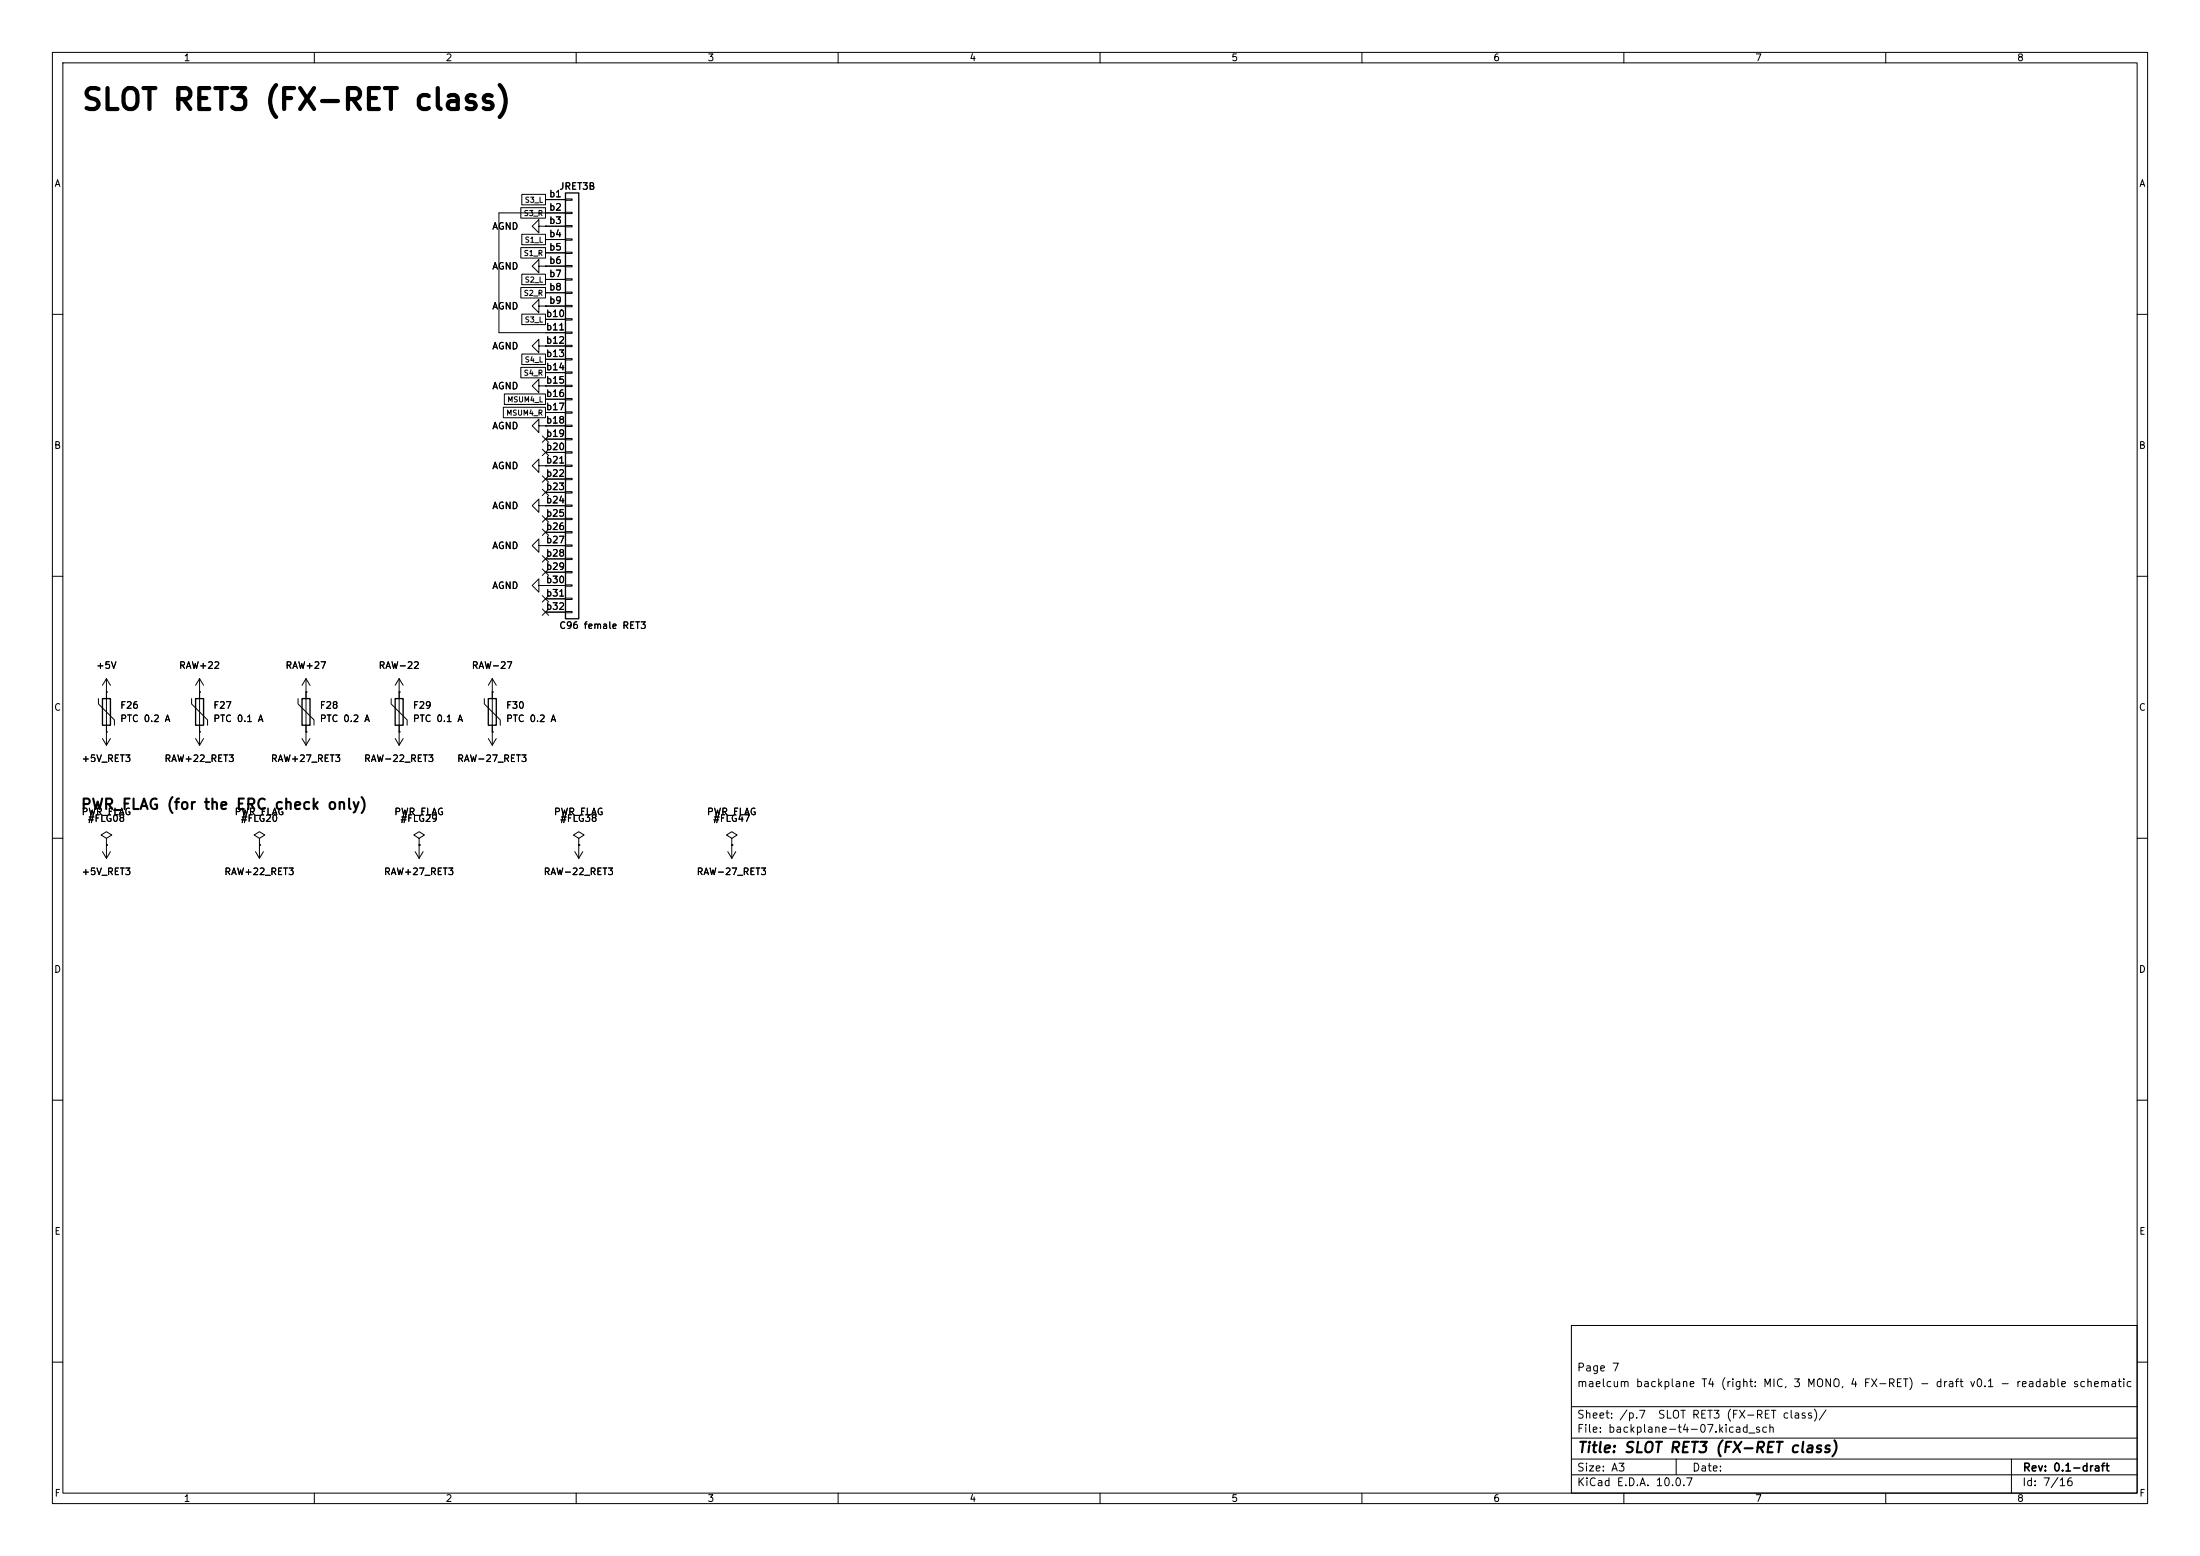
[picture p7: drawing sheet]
<svg xmlns="http://www.w3.org/2000/svg" width="420mm" height="297mm" viewBox="0 0 420 297" stroke-linecap="round" stroke-linejoin="round" font-family="sans-serif">
<g fill="none" stroke="#000" stroke-width=".19">
<path d="M10 10h400v277h-400zM12 12h396v273h-396zM60 10v2M110 10v2M160 10v2M210 10v2M260 10v2M310 10v2M360 10v2M99.4 39.6h4.7v2h-4.7zM99.6 37.1h4.5v2h-4.5zM104.1 38.1h3.8"/>
<path d="M107.9 38h1.3v.2h-1.3zM99.4 54.9h4.7v2h-4.7zM99.4 47.3h4.7v2h-4.7zM99.6 60h4.5v2h-4.5zM99.6 44.7h4.5v2h-4.5zM99.6 52.3h4.5v2h-4.5zM102.9 43.2v-1.3l-1.3 1.3 1.3 1.3v-1.3h1.2M102.9 50.8v-1.3l-1.3 1.3 1.3 1.3v-1.3h1.2M102.9 58.4v-1.2l-1.3 1.2 1.3 1.3v-1.3h1.2M104.1 43.2h.1M104.1 50.8h.1M104.1 58.4h.1"/>
<path d="M104.1 43.2h3.8M104.1 45.7h3.8M104.1 48.3h3.8M104.1 50.8h3.8M104.1 53.3h3.8M104.1 55.9h3.8M104.1 58.4h3.8M107.9 40.5h1.3v.3h-1.3zM107.9 43.1h1.3v.2h-1.3zM107.9 45.6h1.3v.2h-1.3zM107.9 48.1h1.3v.3h-1.3zM107.9 50.7h1.3v.2h-1.3z"/>
<path d="M107.9 53.2h1.3v.3h-1.3zM107.9 55.8h1.3v.2h-1.3zM107.9 58.3h1.3v.2h-1.3zM107.9 40.6h-12.7v22.9h12.7M10 60h2M96.1 77.7h8v2h-8zM96.3 75.2h7.8v2h-7.8zM99.4 70.1h4.7v2h-4.7zM99.6 67.6h4.5v2h-4.5zM102.9 66v-1.2l-1.3 1.2 1.3 1.3v-1.3h1.2M102.9 73.7v-1.3l-1.3 1.3 1.3 1.2v-1.2h1.2M104.1 66h.1"/>
<path d="M104.1 73.7h.1M104.1 61h3.8M104.1 66h3.8M104.1 68.6h3.8M104.1 71.1h3.8M104.1 73.7h3.8M104.1 76.2h3.8M104.1 78.7h3.8M107.9 60.8h1.3v.3h-1.3zM107.9 63.4h1.3v.2h-1.3zM107.9 65.9h1.3v.3h-1.3zM107.9 68.5h1.3v.2h-1.3z"/>
<path d="M107.9 71h1.3v.2h-1.3zM107.9 73.5h1.3v.3h-1.3zM107.9 76.1h1.3v.2h-1.3zM107.9 78.6h1.3v.3h-1.3zM408 60h2M102.9 88.9v-1.3l-1.3 1.3 1.3 1.3v-1.3h1.2M102.9 96.5v-1.2l-1.3 1.2 1.3 1.3v-1.3h1.2M102.9 81.3v-1.3l-1.3 1.3 1.3 1.3v-1.3h1.2M103.5 98.5l1.2 1.2M103.5 83.2l1.2 1.2M103.5 85.8l1.2 1.2M103.5 93.4l1.2 1.2"/>
<path d="M103.5 90.8l1.2 1.2M104.1 88.9h.1M104.1 96.5h.1M104.1 81.3h.1M104.1 81.3h3.8M104.1 83.8h3.8M104.1 86.4h3.8M104.1 88.9h3.8M104.1 91.4h3.8M104.1 94h3.8M104.1 96.5h3.8M104.1 99.1h3.8"/>
<path d="M104.7 98.5l-1.2 1.2M104.7 83.2l-1.2 1.2M104.7 85.8l-1.2 1.2M104.7 93.4l-1.2 1.2M104.7 90.8l-1.2 1.2M107.9 81.2h1.3v.2h-1.3zM107.9 83.7h1.3v.2h-1.3zM107.9 86.2h1.3v.3h-1.3zM107.9 88.8h1.3v.2h-1.3zM107.9 91.3h1.3v.3h-1.3zM107.9 93.9h1.3v.2h-1.3zM107.9 96.4h1.3v.2h-1.3z"/>
<path d="M107.9 98.9h1.3v.3h-1.3zM10 110h2M102.9 111.8v-1.3l-1.3 1.3 1.3 1.2v-1.2h1.2M102.9 104.1v-1.2l-1.3 1.2 1.3 1.3v-1.3h1.2M103.5 116.2l1.2 1.2M103.5 101l1.2 1.2M103.5 108.6l1.2 1.2M103.5 106.1l1.2 1.2M103.5 113.7l1.2 1.2M104.1 111.8h.1M104.1 104.1h.1M104.1 101.6h3.8"/>
<path d="M104.1 104.1h3.8M104.1 106.7h3.8M104.1 109.2h3.8M104.1 111.8h3.8M104.1 114.3h3.8M104.1 116.8h3.8M104.7 116.2l-1.2 1.2M104.7 101l-1.2 1.2M104.7 108.6l-1.2 1.2M104.7 106.1l-1.2 1.2M104.7 113.7l-1.2 1.2M107.9 101.5h1.3v.2h-1.3z"/>
<path d="M107.9 104h1.3v.3h-1.3zM107.9 106.6h1.3v.2h-1.3zM107.9 109.1h1.3v.2h-1.3zM107.9 111.6h1.3v.3h-1.3zM107.9 114.2h1.3v.2h-1.3zM107.9 116.7h1.3v.3h-1.3zM408 110h2M18.8 133.4v1l3 3v1M20.3 139.7h.1M20.3 132.1h.1M20.3 129.5v12.7M20.3 129.5l-.7 1.3"/>
<path d="M20.3 129.5l.8 1.3M36.6 133.4v1l3 3v1M38.1 132.1h.1M38.1 139.7h.1M38.1 129.5v12.7M38.1 129.5l-.8 1.3M38.1 129.5l.8 1.3M56.9 133.4v1l3 3v1M58.4 139.7h.1M58.4 132.1h.1M58.4 129.5v12.7M58.4 129.5l-.7 1.3"/>
<path d="M58.4 129.5l.8 1.3M74.7 133.4v1l3 3v1M76.2 132.1h.1M76.2 139.7h.1M76.2 129.5l-.8 1.3M76.2 129.5l.8 1.3M76.2 129.5v12.7M92.5 133.4v1l3 3v1M94 139.7h.1M94 132.1h.1M94 129.5v12.7M94 129.5l-.8 1.3"/>
<path d="M94 129.5l.7 1.3M10 160h2M19.6 141l.7 1.2M21.1 141l-.8 1.2M37.3 141l.8 1.2M38.9 141l-.8 1.2M57.7 141l.7 1.2M59.2 141l-.8 1.2M75.4 141l.8 1.2M77 141l-.8 1.2M93.2 141l.8 1.2M94.7 141l-.7 1.2"/>
<path d="M408 160h2M19.6 162.6l.7 1.2M20.3 161.3h.1M20.3 160l1-.6-1-.6-1 .6 1 .6v1.3M20.3 161.3v2.5M21.1 162.6l-.8 1.2M48.8 162.6l.7 1.2M49.5 161.3h.1M49.5 160l1-.6-1-.6-1 .6 1 .6v1.3M49.5 161.3v2.5M50.3 162.6l-.8 1.2M79.2 162.6l.8 1.2"/>
<path d="M80 161.3h.1M80 160l1-.6-1-.6-1 .6 1 .6v1.3M80 161.3v2.5M80.8 162.6l-.8 1.2M109.7 162.6l.8 1.2M110.5 161.3h.1M110.5 160l1-.6-1-.6-1 .6 1 .6v1.3M110.5 161.3v2.5M111.3 162.6l-.8 1.2M138.9 162.6l.8 1.2M139.7 161.3h.1M139.7 160l1-.6-1-.6-1 .6 1 .6v1.3"/>
<path d="M139.7 161.3v2.5M140.5 162.6l-.8 1.2M10 210h2M408 210h2M300 253h108v32h-108zM10 260h2M300 278.5h108M300 274.5h108M300 268.5h108M320 278.5v3M384 278.5v6.5M408 260h2"/>
<path d="M60 285v2M110 285v2M160 285v2M210 285v2M260 285v2M300 281.5h108M310 285v2M360 285v2"/>
</g>
<path d="M107.9 36.8h2.6v81.3h-2.6zM19.6 133.4h1.5v5h-1.5zM37.3 133.4h1.6v5h-1.6zM57.7 133.4h1.5v5h-1.5zM75.4 133.4h1.6v5h-1.6zM93.2 133.4h1.5v5h-1.5z" fill="none" stroke="#000" stroke-width=".25"/>
<text font-size="4" x="15.4" y="22">SLOT RET3 (FX-RET class)</text>
<g font-size="2">
<text x="15.3" y="155">PWR_FLAG (for the ERC check only)</text>
<text x="301" y="277.8">Title: SLOT RET3 (FX-RET class)</text>
</g>
<g font-size="1.5">
<text x="300.9" y="262.1">Page 7</text>
<text x="300.9" y="265.1">maelcum backplane T4 (right: MIC, 3 MONO, 4 FX-RET) - draft v0.1 - readable schematic</text>
<text x="300.9" y="273.8">File: backplane-t4-07.kicad_sch</text>
<text x="300.9" y="271.1">Sheet: /p.7</text>
<text x="316.4" y="271.1">SLOT RET3 (FX-RET class)/</text>
<text x="300.9" y="281.2">Size: A3</text>
<text x="322.9" y="281.2">Date:</text>
<text x="386" y="281.2">Rev: 0.1-draft</text>
<text x="300.9" y="284">KiCad E.D.A. 10.0.7</text>
<text x="385.9" y="284">Id: 7/16</text>
</g>
<g font-size="1.3">
<text x="35" y="12">1</text>
<text x="85" y="12">2</text>
<text x="135" y="12">3</text>
<text x="185" y="12">4</text>
<text x="235" y="12">5</text>
<text x="285" y="12">6</text>
<text x="335" y="12">7</text>
<text x="385" y="12">8</text>
<text x="10.3" y="36">A</text>
<text x="408.3" y="36">A</text>
<text x="104.7" y="38">b1</text>
<text x="104.7" y="40.5">b2</text>
<text x="106.7" y="36.5">JRET3B</text>
<text x="93.9" y="44.1">AGND</text>
<text x="104.7" y="43">b3</text>
<text x="104.7" y="45.6">b4</text>
<text x="93.9" y="51.8">AGND</text>
<text x="104.7" y="48.1">b5</text>
<text x="104.7" y="50.7">b6</text>
<text x="104.7" y="53.2">b7</text>
<text x="93.9" y="59.4">AGND</text>
<text x="104.7" y="55.7">b8</text>
<text x="104.7" y="58.3">b9</text>
<text x="104.1" y="60.8">b10</text>
<text x="104.1" y="63.4">b11</text>
<text x="104.1" y="65.9">b12</text>
<text x="93.9" y="67">AGND</text>
<text x="104.1" y="68.4">b13</text>
<text x="104.1" y="71">b14</text>
<text x="93.9" y="74.6">AGND</text>
<text x="104.1" y="73.5">b15</text>
<text x="104.1" y="76.1">b16</text>
<text x="93.9" y="82.2">AGND</text>
<text x="104.1" y="78.6">b17</text>
<text x="104.1" y="81.1">b18</text>
<text x="104.1" y="83.7">b19</text>
<text x="10.2" y="86">B</text>
<text x="93.9" y="89.9">AGND</text>
<text x="104.1" y="86.2">b20</text>
<text x="104.1" y="88.8">b21</text>
<text x="408.2" y="86">B</text>
<text x="104.1" y="91.3">b22</text>
<text x="104.1" y="93.8">b23</text>
<text x="93.9" y="97.5">AGND</text>
<text x="104.1" y="96.4">b24</text>
<text x="104.1" y="98.9">b25</text>
<text x="104.1" y="101.5">b26</text>
<text x="93.9" y="105.1">AGND</text>
<text x="104.1" y="104">b27</text>
<text x="104.1" y="106.5">b28</text>
<text x="93.9" y="112.7">AGND</text>
<text x="104.1" y="109.1">b29</text>
<text x="104.1" y="111.6">b30</text>
<text x="104.1" y="114.2">b31</text>
<text x="104.1" y="116.7">b32</text>
<text x="106.7" y="120.3">C96 female RET3</text>
<text x="18.3" y="128">+5V</text>
<text x="34.1" y="128">RAW+22</text>
<text x="54.4" y="128">RAW+27</text>
<text x="72.2" y="128">RAW-22</text>
<text x="90" y="128">RAW-27</text>
<text x="10.2" y="136">C</text>
<text x="22.8" y="135.6">F26</text>
<text x="40.6" y="135.6">F27</text>
<text x="60.9" y="135.6">F28</text>
<text x="78.7" y="135.6">F29</text>
<text x="96.5" y="135.6">F30</text>
<text x="408.2" y="136">C</text>
<text x="22.8" y="138.1">PTC 0.2 A</text>
<text x="40.6" y="138.1">PTC 0.1 A</text>
<text x="60.9" y="138.1">PTC 0.2 A</text>
<text x="78.7" y="138.1">PTC 0.1 A</text>
<text x="96.5" y="138.1">PTC 0.2 A</text>
<text x="15.5" y="145.7">+5V_RET3</text>
<text x="31.3" y="145.7">RAW+22_RET3</text>
<text x="51.6" y="145.7">RAW+27_RET3</text>
<text x="69.4" y="145.7">RAW-22_RET3</text>
<text x="87.2" y="145.7">RAW-27_RET3</text>
<text x="15.5" y="155.9">PWR_FLAG</text>
<text x="44.7" y="155.9">PWR_FLAG</text>
<text x="75.2" y="155.9">PWR_FLAG</text>
<text x="105.6" y="155.9">PWR_FLAG</text>
<text x="134.9" y="155.9">PWR_FLAG</text>
<text x="16.7" y="157.2">#FLG08</text>
<text x="45.9" y="157.2">#FLG20</text>
<text x="76.3" y="157.2">#FLG29</text>
<text x="106.8" y="157.2">#FLG38</text>
<text x="136" y="157.2">#FLG47</text>
<text x="15.5" y="167.3">+5V_RET3</text>
<text x="42.7" y="167.3">RAW+22_RET3</text>
<text x="73.2" y="167.3">RAW+27_RET3</text>
<text x="103.7" y="167.3">RAW-22_RET3</text>
<text x="132.9" y="167.3">RAW-27_RET3</text>
<text x="10.2" y="186">D</text>
<text x="408.2" y="186">D</text>
<text x="10.3" y="236">E</text>
<text x="408.3" y="236">E</text>
<text x="10.3" y="286">F</text>
<text x="35" y="287">1</text>
<text x="85" y="287">2</text>
<text x="135" y="287">3</text>
<text x="185" y="287">4</text>
<text x="235" y="287">5</text>
<text x="285" y="287">6</text>
<text x="335" y="287">7</text>
<text x="385" y="287">8</text>
<text x="408.3" y="286">F</text>
</g>
<g font-size="1">
<text x="99.9" y="41.5">S3_R</text>
<text x="100.1" y="38.9">S3_L</text>
<text x="100.1" y="46.5">S1_L</text>
<text x="99.9" y="49.1">S1_R</text>
<text x="99.9" y="56.7">S2_R</text>
<text x="100.1" y="54.2">S2_L</text>
<text x="100.1" y="61.8">S3_L</text>
<text x="99.9" y="71.9">S4_R</text>
<text x="100.1" y="69.4">S4_L</text>
<text x="96.8" y="77">MSUM4_L</text>
<text x="96.6" y="79.6">MSUM4_R</text>
</g>
</svg>
